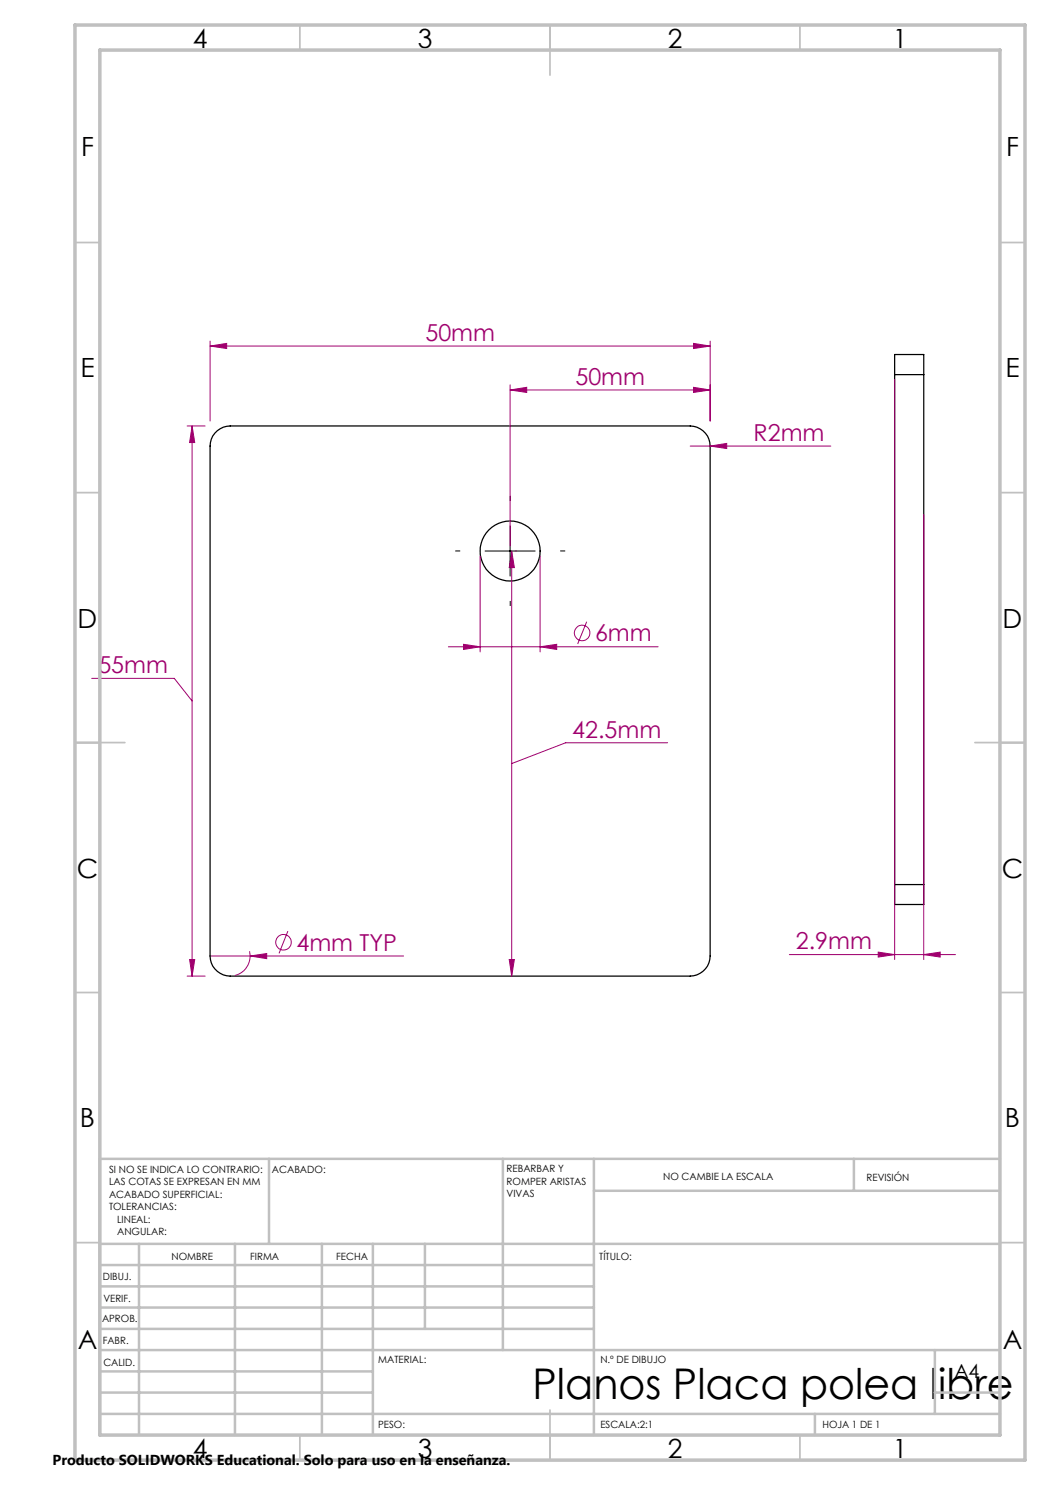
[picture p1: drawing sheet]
<svg xmlns="http://www.w3.org/2000/svg" width="210mm" height="297mm" viewBox="0 0 210 297" stroke-linecap="round" stroke-linejoin="round" font-family="sans-serif">
<g fill="none" stroke="#000" stroke-width=".25">
<path d="M178.9 74.9v-4h5.8v4M178.9 74.9h5.8M178.9 74.9v102M184.7 74.9v102M43.5 86.1a4 4 0 0 1 2.5-.9h92a4.1 4.1 0 0 1 4 4v102a4.1 4.1 0 0 1-4 4h-92a4.1 4.1 0 0 1-4-4v-102a4 4 0 0 1 1.5-3.1zM178.9 176.9v4h5.8v-4M178.9 176.9h5.8"/>
<circle cx="102" cy="110.2" r="6"/>
</g>
<g fill="none" stroke="#a0006e" stroke-width=".2">
<path d="M42 69.2l3.3-.5v1zM42 68.2v16M42 69.2h100M102 78l3.3-.5v1zM102 77v32.2M102 78h40M138.7 68.7l3.3 .5-3.3 .5zM138.7 77.5l3.3 .5-3.3 .5zM142 68.2v16M178.9 75.9v116M37.4 85.2h3.6M38.4 85.2l.5 3.3h-1z"/>
<path d="M38.4 85.2v110M138 89.2h28.2M142 89.2l3.3-.5v1zM96 111.2v19.2M102.3 110.2l.6 3.3h-1.1zM102.3 110.2v85M103 110.2h.4M108 111.2v19.2M184.7 102.9v89M18.3 135.7h16.6l3.5 4.5M89.7 129.4h41.9M92.7 128.9l3.3 .5-3.3 .5z"/>
<path d="M108 129.4l3.3-.5v1zM117.3 124.4l-1.8 4.4M133.5 148.6h-20.4l-10.8 4.1M37.4 195.2h3.6M37.9 191.9h1l-.5 3.3zM42 191.2h38.7M49.9 190.2a4 4 0 0 1-2.9 4.9M50 191.2l3.3-.5v1zM57.6 186.2l-1.8 4.5M101.8 191.9h1.1l-.6 3.3zM157.9 190.9h33.2M175.6 190.4l3.3 .5-3.3 .5z"/>
<path d="M184.7 190.9l3.3-.5v1z"/>
<circle cx="116.4" cy="126.6" r="1.56"/>
<circle cx="56.7" cy="188.5" r="1.56"/>
</g>
<path d="M92 110.2h-1M102 100.2v-1M112 110.2h1M102 120.2v1" fill="none" stroke="#000" stroke-width=".2" stroke-dasharray="15.2 1.3 1.3 1.3" stroke-linecap="butt"/>
<path d="M97 110.2h10M102 105.2v10" fill="none" stroke="#000" stroke-width=".2"/>
<g fill="none" stroke="#c0c0c0" stroke-width=".35">
<path d="M60 5v5M110 5v10M160 5v5M15 48.5h5M200 48.5h5M15 98.5h5M200 98.5h5M15 148.5h10M195 148.5h10M15 198.5h5M200 198.5h5M15 248.5h5"/>
<path d="M200 248.5h5M60 287v5M110 282v10M160 287v5"/>
</g>
<g fill="none" stroke="#c0c0c0" stroke-width=".5">
<path d="M53.8 231.8v17M100.6 231.8v38.2M118.8 231.8v55.2M118.8 238.2h81.2M170.8 231.8v6.4M200 231.8h-180v55.2M20 248.8h180M20 257.3h98.8M20 253h98.8M27.8 248.8v38.2M47 248.8v38.2M64.4 248.8v38.2"/>
<path d="M74.6 248.8v38.2M85 248.8v17M20 265.8h98.8M20 261.5h98.8M20 278.5h54.6M20 274.3h54.6M20 270h180M187 278.5h13M187 270v12.8M20 282.8h180M163 282.8v4.2"/>
</g>
<path d="M15 5h190v287h-190zM20 10h180v277h-180z" fill="none" stroke="#c0c0c0" stroke-width=".7"/>
<g fill="#a0006e">
<path d="M50 191.2l3.3-.5v1z"/>
<path d="M142 89.2l3.3-.5v1z"/>
<path d="M37.9 191.9h1l-.5 3.3zM38.4 85.2l.5 3.3h-1zM42 69.2l3.3-.5v1zM138.7 68.7l3.3 .5-3.3 .5zM102 78l3.3-.5v1zM138.7 77.5l3.3 .5-3.3 .5zM92.7 128.9l3.3 .5-3.3 .5zM108 129.4l3.3-.5v1zM102.3 110.2l.6 3.3h-1.1zM101.8 191.9h1.1l-.6 3.3zM175.6 190.4l3.3 .5-3.3 .5zM184.7 190.9l3.3-.5v1z"/>
</g>
<text font-size="8.5" x="106.5" y="279.7">Planos Placa polea libre</text>
<g font-size="5.3">
<text x="38.5" y="9.5">4</text>
<text x="83.5" y="9.5">3</text>
<text x="133.5" y="9.5">2</text>
<text x="178.5" y="9.5">1</text>
<text x="16.2" y="31.3">F</text>
<text x="201.2" y="31.3">F</text>
<text x="16.1" y="75.5">E</text>
<text x="201.1" y="75.5">E</text>
<text x="15.5" y="125.5">D</text>
<text x="200.5" y="125.5">D</text>
<text x="15.4" y="175.5">C</text>
<text x="200.4" y="175.5">C</text>
<text x="16" y="225.5">B</text>
<text x="201" y="225.5">B</text>
<text x="15.5" y="269.8">A</text>
<text x="200.5" y="269.8">A</text>
<text x="38.5" y="291.5">4</text>
<text x="83.5" y="291.5">3</text>
<text x="133.5" y="291.5">2</text>
<text x="178.5" y="291.5">1</text>
</g>
<g font-size="4.7" fill="#a0006e">
<text x="85.1" y="68.2">50mm</text>
<text x="115.1" y="77">50mm</text>
<text x="150.7" y="88.2">R2mm</text>
<text x="119" y="128.3">6mm</text>
<text x="19.7" y="134.7">55mm</text>
<text x="114.4" y="147.5">42.5mm</text>
<text x="59.3" y="190.1">4mm TYP</text>
<text x="159.2" y="189.9">2.9mm</text>
</g>
<text font-size="3.9" x="190.9" y="275.5">A4</text>
<text font-size="2.9" x="10.5" y="292.9">Producto SOLIDWORKS Educational. Solo para uso en la enseñanza.</text>
<g font-size="2">
<text x="21.8" y="234.6">SI NO SE INDICA LO CONTRARIO:</text>
<text x="21.8" y="237.1">LAS COTAS SE EXPRESAN EN MM</text>
<text x="21.8" y="239.6">ACABADO SUPERFICIAL:</text>
<text x="54.4" y="234.6">ACABADO:</text>
<text x="101.3" y="234.5">REBARBAR Y</text>
<text x="101.3" y="237">ROMPER ARISTAS</text>
<text x="101.3" y="239.5">VIVAS</text>
<text x="132.6" y="236">NO CAMBIE LA ESCALA</text>
<text x="173.3" y="236.2">REVISIÓN</text>
<text x="21.8" y="242.1">TOLERANCIAS:</text>
<text x="23.4" y="244.6">LINEAL:</text>
<text x="23.4" y="247.1">ANGULAR:</text>
<text x="34.3" y="252">NOMBRE</text>
<text x="50" y="251.9">FIRMA</text>
<text x="67.2" y="251.9">FECHA</text>
<text x="119.9" y="251.9">TÍTULO:</text>
<text x="20.6" y="256.1">DIBUJ.</text>
<text x="20.7" y="260.3">VERIF.</text>
<text x="20.4" y="264.4">APROB.</text>
<text x="20.5" y="268.8">FABR.</text>
<text x="20.7" y="273.1">CALID.</text>
<text x="75.6" y="272.5">MATERIAL:</text>
<text x="120.1" y="272.5">N.º DE DIBUJO</text>
<text x="75.6" y="285.5">PESO:</text>
<text x="120.1" y="285.6">ESCALA:2:1</text>
<text x="164.5" y="285.6">HOJA 1 DE 1</text>
</g>
</svg>
